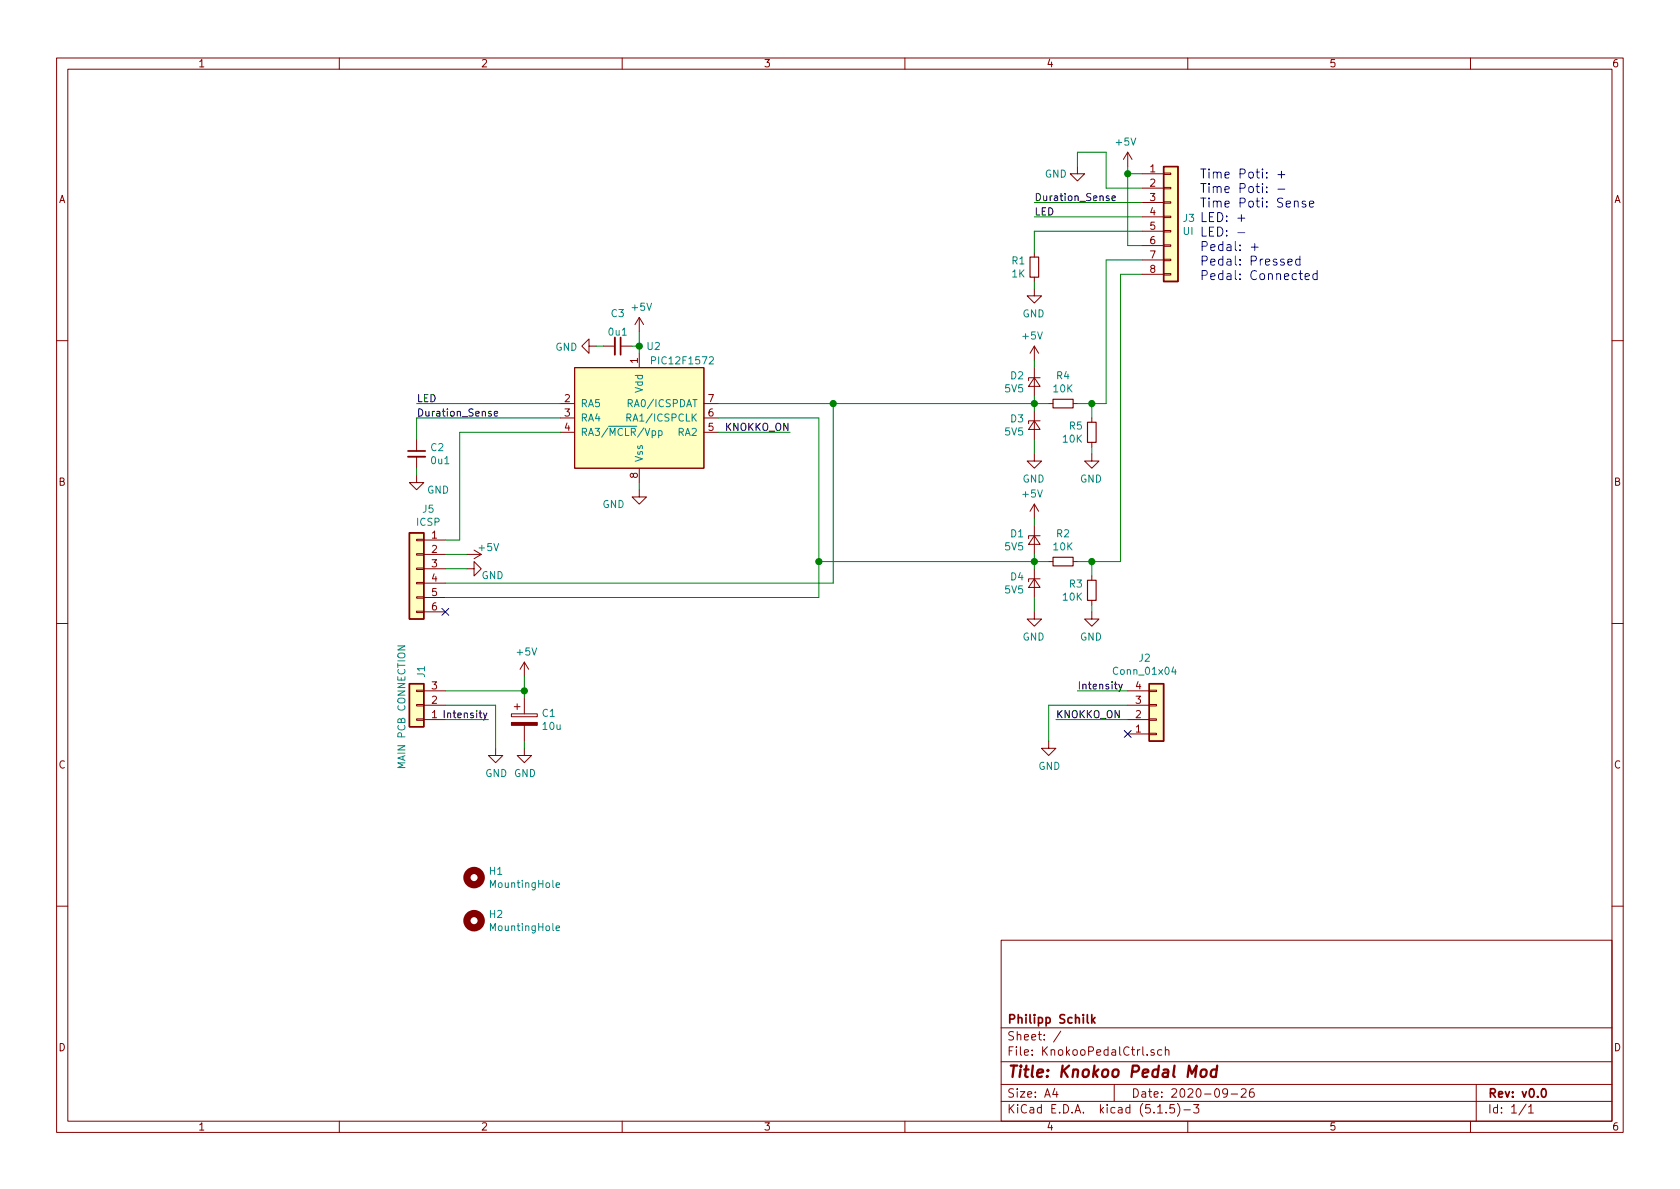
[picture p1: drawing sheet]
EESchema Schematic File Version 4
EELAYER 30 0
EELAYER END
$Descr A4 11693 8268
encoding utf-8
Sheet 1 1
Title "Knokoo Pedal Mod"
Date "2020-09-26"
Rev "v0.0"
Comp "Philipp Schilk"
Comment1 ""
Comment2 ""
Comment3 ""
Comment4 ""
$EndDescr
$Comp
L power:GND #PWR0103
U 1 1
P 3650 5200
F 0 "#PWR0103" H 3650 4950 50  0001 C CNN
F 1 "GND" H 3655 5027 50  0000 C CNN
F 2 "" H 3650 5200 50  0001 C CNN
F 3 "" H 3650 5200 50  0001 C CNN
	1    3650 5200
	1    0    0    -1  
$EndComp
Wire Wire Line
	3650 5200 3650 5150
$Comp
L Device:C_Small C3
U 1 1
P 4300 2400
F 0 "C3" V 4071 2400 50  0000 C CNN
F 1 "0u1" V 4200 2400 50  0000 C CNN
F 2 "Capacitor_SMD:C_0603_1608Metric" H 4300 2400 50  0001 C CNN
F 3 "~" H 4300 2400 50  0001 C CNN
	1    4300 2400
	0    1    1    0   
$EndComp
Wire Wire Line
	4400 2400 4450 2400
Wire Wire Line
	4450 2400 4450 2450
Wire Wire Line
	4450 2400 4450 2300
Connection ~ 4450 2400
$Comp
L power:+5V #PWR0105
U 1 1
P 4450 2300
F 0 "#PWR0105" H 4450 2150 50  0001 C CNN
F 1 "+5V" H 4465 2473 50  0000 C CNN
F 2 "" H 4450 2300 50  0001 C CNN
F 3 "" H 4450 2300 50  0001 C CNN
	1    4450 2300
	1    0    0    -1  
$EndComp
$Comp
L power:GND #PWR0107
U 1 1
P 4150 2400
F 0 "#PWR0107" H 4150 2150 50  0001 C CNN
F 1 "GND" V 4155 2272 50  0000 R CNN
F 2 "" H 4150 2400 50  0001 C CNN
F 3 "" H 4150 2400 50  0001 C CNN
	1    4150 2400
	0    1    1    0   
$EndComp
Wire Wire Line
	4150 2400 4200 2400
$Comp
L power:GND #PWR0108
U 1 1
P 4450 3400
F 0 "#PWR0108" H 4450 3150 50  0001 C CNN
F 1 "GND" H 4350 3300 50  0000 R CNN
F 2 "" H 4450 3400 50  0001 C CNN
F 3 "" H 4450 3400 50  0001 C CNN
	1    4450 3400
	1    0    0    -1  
$EndComp
Wire Wire Line
	4450 3400 4450 3350
$Comp
L Connector_Generic:Conn_01x06 J5
U 1 1
P 2900 3950
F 0 "J5" H 2818 4367 50  0000 C CNN
F 1 "ICSP" H 2818 4276 50  0000 C CNN
F 2 "Connector_PinHeader_2.54mm:PinHeader_1x06_P2.54mm_Vertical" H 2900 3950 50  0001 C CNN
F 3 "~" H 2900 3950 50  0001 C CNN
	1    2900 3950
	-1   0    0    -1  
$EndComp
Wire Wire Line
	3100 3750 3200 3750
Wire Wire Line
	3200 3750 3200 3000
Wire Wire Line
	3200 3000 3900 3000
$Comp
L power:+5V #PWR0109
U 1 1
P 3250 3850
F 0 "#PWR0109" H 3250 3700 50  0001 C CNN
F 1 "+5V" V 3200 4000 50  0000 C CNN
F 2 "" H 3250 3850 50  0001 C CNN
F 3 "" H 3250 3850 50  0001 C CNN
	1    3250 3850
	0    1    1    0   
$EndComp
Wire Wire Line
	3250 3850 3100 3850
$Comp
L power:GND #PWR0110
U 1 1
P 3250 3950
F 0 "#PWR0110" H 3250 3700 50  0001 C CNN
F 1 "GND" V 3200 3850 50  0000 R CNN
F 2 "" H 3250 3950 50  0001 C CNN
F 3 "" H 3250 3950 50  0001 C CNN
	1    3250 3950
	0    -1   -1   0   
$EndComp
Wire Wire Line
	3250 3950 3100 3950
Wire Wire Line
	3100 4050 5800 4050
Wire Wire Line
	5800 4050 5800 2800
Wire Wire Line
	5000 2900 5700 2900
Wire Wire Line
	5700 2900 5700 3900
Wire Wire Line
	5700 4150 3100 4150
$Comp
L Device:C_Small C2
U 1 1
P 2900 3150
F 0 "C2" H 2992 3196 50  0000 L CNN
F 1 "0u1" H 2992 3105 50  0000 L CNN
F 2 "Capacitor_SMD:C_0603_1608Metric" H 2900 3150 50  0001 C CNN
F 3 "~" H 2900 3150 50  0001 C CNN
	1    2900 3150
	1    0    0    -1  
$EndComp
Wire Wire Line
	2900 3300 2900 3250
Wire Wire Line
	2900 3050 2900 2900
$Comp
L Device:R_Small R5
U 1 1
P 7600 3000
F 0 "R5" H 7659 3046 50  0000 L CNN
F 1 "10K" H 7659 2955 50  0000 L CNN
F 2 "Resistor_SMD:R_0603_1608Metric" H 7600 3000 50  0001 C CNN
F 3 "~" H 7600 3000 50  0001 C CNN
	1    7600 3000
	-1   0    0    -1  
$EndComp
Wire Wire Line
	7600 2900 7600 2800
$Comp
L power:GND #PWR0113
U 1 1
P 7600 3150
F 0 "#PWR0113" H 7600 2900 50  0001 C CNN
F 1 "GND" H 7605 2977 50  0000 C CNN
F 2 "" H 7600 3150 50  0001 C CNN
F 3 "" H 7600 3150 50  0001 C CNN
	1    7600 3150
	-1   0    0    -1  
$EndComp
Wire Wire Line
	7600 3150 7600 3100
$Comp
L Device:D_Zener_Small D2
U 1 1
P 7200 2650
F 0 "D2" V 7154 2718 50  0000 L CNN
F 1 "5V5" V 7245 2718 50  0000 L CNN
F 2 "Diode_SMD:D_SOD-123" V 7200 2650 50  0001 C CNN
F 3 "~" V 7200 2650 50  0001 C CNN
	1    7200 2650
	0    -1   1    0   
$EndComp
$Comp
L Device:D_Zener_Small D3
U 1 1
P 7200 2950
F 0 "D3" V 7154 3018 50  0000 L CNN
F 1 "5V5" V 7245 3018 50  0000 L CNN
F 2 "Diode_SMD:D_SOD-123" V 7200 2950 50  0001 C CNN
F 3 "~" V 7200 2950 50  0001 C CNN
	1    7200 2950
	0    -1   1    0   
$EndComp
$Comp
L Device:R_Small R4
U 1 1
P 7400 2800
F 0 "R4" V 7204 2800 50  0000 C CNN
F 1 "10K" V 7295 2800 50  0000 C CNN
F 2 "Resistor_SMD:R_0603_1608Metric" H 7400 2800 50  0001 C CNN
F 3 "~" H 7400 2800 50  0001 C CNN
	1    7400 2800
	0    -1   1    0   
$EndComp
Wire Wire Line
	7200 2750 7200 2800
Wire Wire Line
	7300 2800 7200 2800
Connection ~ 7200 2800
Wire Wire Line
	7200 2800 7200 2850
$Comp
L power:GND #PWR0114
U 1 1
P 7200 3150
F 0 "#PWR0114" H 7200 2900 50  0001 C CNN
F 1 "GND" H 7205 2977 50  0000 C CNN
F 2 "" H 7200 3150 50  0001 C CNN
F 3 "" H 7200 3150 50  0001 C CNN
	1    7200 3150
	-1   0    0    -1  
$EndComp
Wire Wire Line
	7200 3150 7200 3050
$Comp
L power:+5V #PWR0115
U 1 1
P 7200 2500
F 0 "#PWR0115" H 7200 2350 50  0001 C CNN
F 1 "+5V" H 7215 2673 50  0000 C CNN
F 2 "" H 7200 2500 50  0001 C CNN
F 3 "" H 7200 2500 50  0001 C CNN
	1    7200 2500
	-1   0    0    -1  
$EndComp
Wire Wire Line
	7200 2500 7200 2550
$Comp
L PIC12F1571_1572:PIC12F1572 U2
U 1 1
P 4450 2900
F 0 "U2" H 4550 3400 50  0000 C CNN
F 1 "PIC12F1572" H 4750 3300 50  0000 C CNN
F 2 "Package_SO:SOIC-8_3.9x4.9mm_P1.27mm" H 3800 3250 50  0001 C CNN
F 3 "" H 3800 3250 50  0001 C CNN
	1    4450 2900
	1    0    0    -1  
$EndComp
$Comp
L power:+5V #PWR0101
U 1 1
P 3650 4700
F 0 "#PWR0101" H 3650 4550 50  0001 C CNN
F 1 "+5V" H 3665 4873 50  0000 C CNN
F 2 "" H 3650 4700 50  0001 C CNN
F 3 "" H 3650 4700 50  0001 C CNN
	1    3650 4700
	1    0    0    -1  
$EndComp
Wire Wire Line
	3100 4800 3650 4800
Wire Wire Line
	3650 4700 3650 4800
$Comp
L Device:CP C1
U 1 1
P 3650 5000
F 0 "C1" H 3768 5046 50  0000 L CNN
F 1 "10u" H 3768 4955 50  0000 L CNN
F 2 "Capacitor_SMD:CP_Elec_6.3x7.7" H 3688 4850 50  0001 C CNN
F 3 "~" H 3650 5000 50  0001 C CNN
	1    3650 5000
	1    0    0    -1  
$EndComp
Wire Wire Line
	3650 4850 3650 4800
Connection ~ 3650 4800
Wire Wire Line
	3100 4900 3450 4900
$Comp
L power:GND #PWR0102
U 1 1
P 3450 5200
F 0 "#PWR0102" H 3450 4950 50  0001 C CNN
F 1 "GND" H 3455 5027 50  0000 C CNN
F 2 "" H 3450 5200 50  0001 C CNN
F 3 "" H 3450 5200 50  0001 C CNN
	1    3450 5200
	1    0    0    -1  
$EndComp
Wire Wire Line
	3450 4900 3450 5200
Text Label 3400 5000 2    50   ~ 0
Intensity
Wire Wire Line
	3100 5000 3400 5000
Text Label 7500 4800 0    50   ~ 0
Intensity
Wire Wire Line
	7850 4800 7500 4800
Wire Wire Line
	7850 4900 7300 4900
Wire Wire Line
	7300 4900 7300 5150
$Comp
L power:GND #PWR0104
U 1 1
P 7300 5150
F 0 "#PWR0104" H 7300 4900 50  0001 C CNN
F 1 "GND" H 7305 4977 50  0000 C CNN
F 2 "" H 7300 5150 50  0001 C CNN
F 3 "" H 7300 5150 50  0001 C CNN
	1    7300 5150
	1    0    0    -1  
$EndComp
$Comp
L Connector_Generic:Conn_01x08 J3
U 1 1
P 8150 1500
F 0 "J3" H 8230 1492 50  0000 L CNN
F 1 "UI" H 8230 1401 50  0000 L CNN
F 2 "Connector_JST:JST_XH_S8B-XH-A_1x08_P2.50mm_Horizontal" H 8230 1355 50  0001 L CNN
F 3 "~" H 8150 1500 50  0001 C CNN
	1    8150 1500
	1    0    0    -1  
$EndComp
Text Notes 8350 1950 0    63   ~ 0
Time Poti: +\nTime Poti: -\nTime Poti: Sense\nLED: +\nLED: -\nPedal: +\nPedal: Pressed\nPedal: Connected
Wire Wire Line
	7600 2800 7500 2800
Wire Wire Line
	5000 3000 5500 3000
Text Label 5500 3000 2    50   ~ 0
KNOKKO_ON
Text Label 7350 5000 0    50   ~ 0
KNOKKO_ON
Wire Wire Line
	7350 5000 7850 5000
Wire Wire Line
	2900 2900 3900 2900
$Comp
L power:GND #PWR0106
U 1 1
P 2900 3300
F 0 "#PWR0106" H 2900 3050 50  0001 C CNN
F 1 "GND" H 3050 3200 50  0000 C CNN
F 2 "" H 2900 3300 50  0001 C CNN
F 3 "" H 2900 3300 50  0001 C CNN
	1    2900 3300
	1    0    0    -1  
$EndComp
Text Label 2900 2900 0    50   ~ 0
Duration_Sense
Text Label 2900 2800 0    50   ~ 0
LED
Wire Wire Line
	2900 2800 3900 2800
Wire Wire Line
	5000 2800 5800 2800
NoConn ~ 3100 4250
$Comp
L power:+5V #PWR0111
U 1 1
P 7850 1150
F 0 "#PWR0111" H 7850 1000 50  0001 C CNN
F 1 "+5V" H 7865 1323 50  0000 C CNN
F 2 "" H 7850 1150 50  0001 C CNN
F 3 "" H 7850 1150 50  0001 C CNN
	1    7850 1150
	-1   0    0    -1  
$EndComp
Wire Wire Line
	7850 1150 7850 1200
Wire Wire Line
	7850 1200 7950 1200
Wire Wire Line
	7850 1200 7850 1700
Wire Wire Line
	7850 1700 7950 1700
Connection ~ 7850 1200
Wire Wire Line
	7950 1500 7200 1500
Text Label 7200 1500 0    50   ~ 0
LED
Text Label 7200 1400 0    50   ~ 0
Duration_Sense
Wire Wire Line
	7200 1400 7950 1400
$Comp
L Device:R_Small R1
U 1 1
P 7200 1850
F 0 "R1" H 7259 1896 50  0000 L CNN
F 1 "1K" H 7259 1805 50  0000 L CNN
F 2 "Resistor_SMD:R_0603_1608Metric" H 7200 1850 50  0001 C CNN
F 3 "~" H 7200 1850 50  0001 C CNN
	1    7200 1850
	-1   0    0    -1  
$EndComp
$Comp
L power:GND #PWR0112
U 1 1
P 7200 2000
F 0 "#PWR0112" H 7200 1750 50  0001 C CNN
F 1 "GND" H 7205 1827 50  0000 C CNN
F 2 "" H 7200 2000 50  0001 C CNN
F 3 "" H 7200 2000 50  0001 C CNN
	1    7200 2000
	-1   0    0    -1  
$EndComp
Wire Wire Line
	7200 2000 7200 1950
Wire Wire Line
	7200 1750 7200 1600
Wire Wire Line
	7200 1600 7950 1600
Wire Wire Line
	7700 1300 7700 1050
Wire Wire Line
	7700 1050 7500 1050
Wire Wire Line
	7500 1050 7500 1150
Wire Wire Line
	7700 1300 7950 1300
$Comp
L power:GND #PWR0116
U 1 1
P 7500 1150
F 0 "#PWR0116" H 7500 900 50  0001 C CNN
F 1 "GND" H 7650 1100 50  0000 C CNN
F 2 "" H 7500 1150 50  0001 C CNN
F 3 "" H 7500 1150 50  0001 C CNN
	1    7500 1150
	-1   0    0    -1  
$EndComp
$Comp
L Device:R_Small R3
U 1 1
P 7600 4100
F 0 "R3" H 7659 4146 50  0000 L CNN
F 1 "10K" H 7659 4055 50  0000 L CNN
F 2 "Resistor_SMD:R_0603_1608Metric" H 7600 4100 50  0001 C CNN
F 3 "~" H 7600 4100 50  0001 C CNN
	1    7600 4100
	-1   0    0    -1  
$EndComp
Wire Wire Line
	7600 4000 7600 3900
$Comp
L power:GND #PWR0117
U 1 1
P 7600 4250
F 0 "#PWR0117" H 7600 4000 50  0001 C CNN
F 1 "GND" H 7605 4077 50  0000 C CNN
F 2 "" H 7600 4250 50  0001 C CNN
F 3 "" H 7600 4250 50  0001 C CNN
	1    7600 4250
	-1   0    0    -1  
$EndComp
Wire Wire Line
	7600 4250 7600 4200
$Comp
L Device:D_Zener_Small D1
U 1 1
P 7200 3750
F 0 "D1" V 7154 3818 50  0000 L CNN
F 1 "5V5" V 7245 3818 50  0000 L CNN
F 2 "Diode_SMD:D_SOD-123" V 7200 3750 50  0001 C CNN
F 3 "~" V 7200 3750 50  0001 C CNN
	1    7200 3750
	0    -1   1    0   
$EndComp
$Comp
L Device:D_Zener_Small D4
U 1 1
P 7200 4050
F 0 "D4" V 7154 4118 50  0000 L CNN
F 1 "5V5" V 7245 4118 50  0000 L CNN
F 2 "Diode_SMD:D_SOD-123" V 7200 4050 50  0001 C CNN
F 3 "~" V 7200 4050 50  0001 C CNN
	1    7200 4050
	0    -1   1    0   
$EndComp
$Comp
L Device:R_Small R2
U 1 1
P 7400 3900
F 0 "R2" V 7204 3900 50  0000 C CNN
F 1 "10K" V 7295 3900 50  0000 C CNN
F 2 "Resistor_SMD:R_0603_1608Metric" H 7400 3900 50  0001 C CNN
F 3 "~" H 7400 3900 50  0001 C CNN
	1    7400 3900
	0    -1   1    0   
$EndComp
Wire Wire Line
	7200 3850 7200 3900
Wire Wire Line
	7300 3900 7200 3900
Connection ~ 7200 3900
Wire Wire Line
	7200 3900 7200 3950
$Comp
L power:GND #PWR0118
U 1 1
P 7200 4250
F 0 "#PWR0118" H 7200 4000 50  0001 C CNN
F 1 "GND" H 7205 4077 50  0000 C CNN
F 2 "" H 7200 4250 50  0001 C CNN
F 3 "" H 7200 4250 50  0001 C CNN
	1    7200 4250
	-1   0    0    -1  
$EndComp
Wire Wire Line
	7200 4250 7200 4150
$Comp
L power:+5V #PWR0119
U 1 1
P 7200 3600
F 0 "#PWR0119" H 7200 3450 50  0001 C CNN
F 1 "+5V" H 7215 3773 50  0000 C CNN
F 2 "" H 7200 3600 50  0001 C CNN
F 3 "" H 7200 3600 50  0001 C CNN
	1    7200 3600
	-1   0    0    -1  
$EndComp
Wire Wire Line
	7200 3600 7200 3650
Wire Wire Line
	7600 3900 7500 3900
Wire Wire Line
	7600 3900 7800 3900
Connection ~ 7600 3900
Wire Wire Line
	7950 1800 7700 1800
Wire Wire Line
	7700 1800 7700 2800
Wire Wire Line
	7700 2800 7600 2800
Connection ~ 7600 2800
Wire Wire Line
	7950 1900 7800 1900
Wire Wire Line
	7800 1900 7800 3900
Wire Wire Line
	5800 2800 7200 2800
Connection ~ 5800 2800
Wire Wire Line
	5700 3900 7200 3900
Connection ~ 5700 3900
Wire Wire Line
	5700 3900 5700 4150
$Comp
L Mechanical:MountingHole H1
U 1 1
P 3300 6100
F 0 "H1" H 3400 6146 50  0000 L CNN
F 1 "MountingHole" H 3400 6055 50  0000 L CNN
F 2 "MountingHole:MountingHole_3.2mm_M3_Pad_Via" H 3300 6100 50  0001 C CNN
F 3 "~" H 3300 6100 50  0001 C CNN
	1    3300 6100
	1    0    0    -1  
$EndComp
$Comp
L Mechanical:MountingHole H2
U 1 1
P 3300 6400
F 0 "H2" H 3400 6446 50  0000 L CNN
F 1 "MountingHole" H 3400 6355 50  0000 L CNN
F 2 "MountingHole:MountingHole_3.2mm_M3_Pad_Via" H 3300 6400 50  0001 C CNN
F 3 "~" H 3300 6400 50  0001 C CNN
	1    3300 6400
	1    0    0    -1  
$EndComp
NoConn ~ 7850 5100
$Comp
L Connector_Generic:Conn_01x04 J2
U 1 1
P 8050 5000
F 0 "J2" H 7968 4575 50  0000 C CNN
F 1 "Conn_01x04" H 7968 4666 50  0000 C CNN
F 2 "Connector_JST:JST_XH_S4B-XH-A_1x04_P2.50mm_Horizontal" H 8050 5000 50  0001 C CNN
F 3 "~" H 8050 5000 50  0001 C CNN
	1    8050 5000
	1    0    0    1   
$EndComp
$Comp
L Connector_Generic:Conn_01x03 J1
U 1 1
P 2900 4900
F 0 "J1" V 2864 4712 50  0000 R CNN
F 1 "MAIN PCB CONNECTION" V 3000 5350 50  0000 R CNN
F 2 "Connector_JST:JST_XH_S3B-XH-A_1x03_P2.50mm_Horizontal" H 2900 4900 50  0001 C CNN
F 3 "~" H 2900 4900 50  0001 C CNN
	1    2900 4900
	-1   0    0    1   
$EndComp
$EndSCHEMATC
